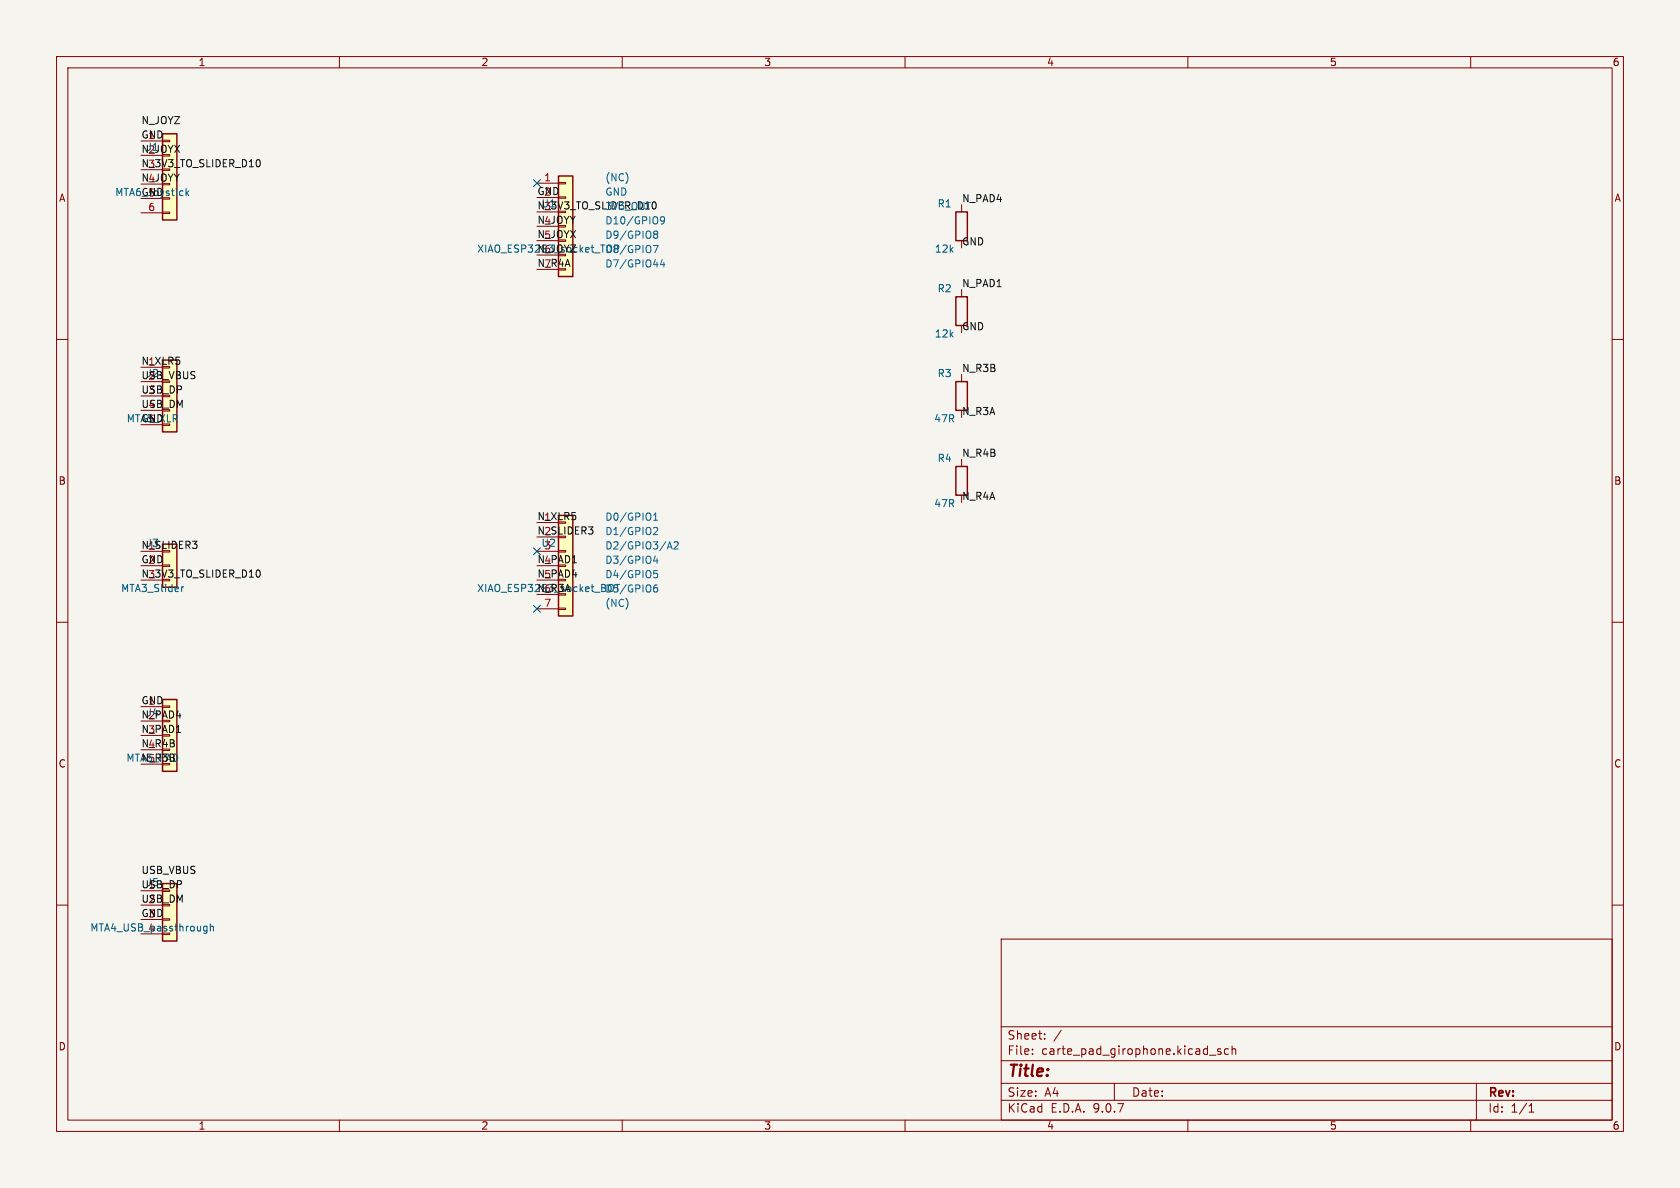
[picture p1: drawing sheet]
<svg xmlns="http://www.w3.org/2000/svg" width="297mm" height="210mm" viewBox="0 0 297 210" stroke-linecap="round" stroke-linejoin="round" font-family="sans-serif">
<path d="M0 0h297v210h-297z" fill="#f5f4ef" stroke="#f5f4ef" stroke-width=".18"/>
<g fill="none" stroke="#840000" stroke-width=".18">
<path d="M10 10h277v190h-277zM12 12h273v186h-273zM60 10v2M110 10v2M160 10v2M210 10v2M260 10v2M170 36.2v1.3M10 60h2M170 66.2v1.3M285 60h2M10 110h2"/>
<path d="M285 110h2M10 160h2M177 166h108v32h-108zM285 160h2M60 198v2M110 198v2M160 198v2M177 194.5h108M177 191.5h108M177 187.5h108M177 181.5h108M182.5 186.3v.1"/>
<path d="M182.5 185.5v.1M184.7 183.6v.1M184.7 182.8v.1M187.6 182.1l-1.3 2M197 191.5v3M210 198v2M213.8 186.5h1.2M215.8 185.5l-.3-.1-.3 .2 .1 .2 .5 .2v.3h-.6M217.2 185.5l-.5-.1-.2 .3v.4l.1 .2h.6M217.8 185.5l.2-.1 .4 .1 .1 .9M217.8 184.9v1.5M260 198v2"/>
<path d="M261 191.5v6.5M270.3 196.6h.9M270.3 195.5l.4-.4v1.5"/>
</g>
<path d="M169 37.5h2v5h-2zM169 67.5h2v5h-2z" fill="none" stroke="#840000" stroke-width=".25"/>
<path d="M28.7 96.2h2.6v7.6h-2.6z" fill="#ffffc2"/>
<path d="M28.7 96.2h2.6v7.6h-2.6z" fill="none" stroke="#840000" stroke-width=".25"/>
<path d="M24.9 97.5h3.8M28.7 99.9h1.3v.2h-1.3zM24.9 100h3.8M24.9 102.5h3.8" fill="none" stroke="#840000" stroke-width=".18"/>
<path d="M32.5 103.7l-.4 .3" fill="none" stroke="#006464" stroke-width=".18"/>
<path d="M28.7 63.7h2.6v12.7h-2.6z" fill="#ffffc2"/>
<path d="M28.7 63.7h2.6v12.7h-2.6z" fill="none" stroke="#840000" stroke-width=".25"/>
<path d="M24.9 64.9h3.8M24.9 67.5h3.8M24.9 70h3.8M24.9 72.5h3.8M24.9 75.1h3.8" fill="none" stroke="#840000" stroke-width=".18"/>
<path d="M28.7 156.2h2.6v10.1h-2.6z" fill="#ffffc2"/>
<path d="M28.7 156.2h2.6v10.1h-2.6z" fill="none" stroke="#840000" stroke-width=".25"/>
<path d="M24.9 157.5h3.8M24.9 160h3.8M24.9 162.5h3.8M24.9 165.1h3.8M28.7 162.4h1.3v.3h-1.3z" fill="none" stroke="#840000" stroke-width=".18"/>
<path d="M36.2 163.7l.4 .1M36.6 163.7v1.1l-.3 .2M36.6 164.5l-.4 .1M37.2 163.9l.2-.2 .3 .1v.8M37.2 163.3v1.3" fill="none" stroke="#006464" stroke-width=".18"/>
<path d="M28.7 23.6h2.6v15.3h-2.6z" fill="#ffffc2"/>
<path d="M28.7 23.6h2.6v15.3h-2.6zM169 82.5h2v5h-2z" fill="none" stroke="#840000" stroke-width=".25"/>
<path d="M24.9 24.9h3.8M24.9 27.5h3.8M24.9 30h3.8M24.9 32.5h3.8M24.9 35.1h3.8M24.9 37.6h3.8M28.7 24.8h1.3v.2h-1.3zM28.7 37.5h1.3v.2h-1.3zM170 81.2v1.3" fill="none" stroke="#840000" stroke-width=".18"/>
<path d="M32.9 33.3v1.3M33 34.1l.4 .5M33.4 33.7l-.5 .5" fill="none" stroke="#006464" stroke-width=".18"/>
<path d="M98.7 31.1h2.6v17.8h-2.6z" fill="#ffffc2"/>
<path d="M98.7 31.1h2.6v17.8h-2.6z" fill="none" stroke="#840000" stroke-width=".25"/>
<path d="M94.9 32.4h3.8M94.9 34.9h3.8M94.9 37.5h3.8M98.7 32.3h1.3v.2h-1.3zM98.7 34.8h1.3v.2h-1.3zM94.9 40h3.8M94.9 42.5h3.8M94.9 45.1h3.8M94.9 47.6h3.8" fill="none" stroke="#840000" stroke-width=".18"/>
<path d="M28.7 123.7h2.6v12.7h-2.6z" fill="#ffffc2"/>
<path d="M28.7 123.7h2.6v12.7h-2.6z" fill="none" stroke="#840000" stroke-width=".25"/>
<path d="M24.9 124.9h3.8M24.9 127.5h3.8M24.9 130h3.8M24.9 132.5h3.8M24.9 135.1h3.8M28.7 124.8h1.3v.2h-1.3z" fill="none" stroke="#840000" stroke-width=".18"/>
<path d="M98.7 91.1h2.6v17.8h-2.6z" fill="#ffffc2"/>
<path d="M169 52.5h2v5h-2zM98.7 91.1h2.6v17.8h-2.6z" fill="none" stroke="#840000" stroke-width=".25"/>
<path d="M170 51.2v1.3M94.9 92.4h3.8M94.9 94.9h3.8M94.9 97.5h3.8M98.7 97.3h1.3v.3h-1.3zM94.9 100h3.8M94.9 102.5h3.8M94.9 105.1h3.8M94.9 107.6h3.8M98.7 107.5h1.3v.2h-1.3z" fill="none" stroke="#840000" stroke-width=".18"/>
<path d="M45.9 28.3l.1 .4-.1 .7M115.9 35.8l.1 .4-.1 .6M45.9 100.9l.1 .3-.1 .7" fill="none" stroke="#0f0f0f" stroke-width=".18"/>
<path d="M94.3 31.8l1.2 1.2M95.5 31.8l-1.2 1.2M94.3 96.9l1.2 1.2M95.5 96.9l-1.2 1.2M94.3 107l1.2 1.2M95.5 107l-1.2 1.2" fill="none" stroke="#000084" stroke-width=".18"/>
<g fill="none" stroke="#005ab4" stroke-width=".18">
<path d="M117.5 38.9l-.3 .2h-.2l-.2-.2 .1-.5 .3-.1 .2 .1a.84 .84 0 0 1-.3 1.2h-.2M115.5 43.4h.8l-.5 1.3M115.6 41l.2-.1h.4l.1 .3-.3 .2M115.6 41.3l.2 .1M115.8 41.4h.2M115.8 41.4l-.2 .1M116 41.4l.3 .2-.1 .4-.2 .1-.4-.1M117.1 45.9l-.3 .9h.7M117.4 46.4v.8M115.5 92h.8M115.5 91.1l.4-.4v1.3M115.6 93.3l.4-.1 .3 .4-.8 .9h.8"/>
<path d="M115.8 98.3l-.3 .9h.8M116.2 98.7v.9M118 97l.4-1.2 .4 1.2M118.1 96.7h.6M119.2 95.9l.5-.1 .2 .3-.8 .9h.8M115.6 101.4l.4-.1 .3 .3-.1 .5h-.6M115.6 104l.4-.1 .3 .2-.1 .5-.4 .1-.2-.2M115.6 100.9h.6M116.2 103.4l-.4 .1-.2 .2"/>
</g>
<text font-size="2.8" fill="#840000" x="178" y="190.9">Title:</text>
<g font-size="2.1" fill="#840000">
<text x="178" y="184">Sheet:</text>
<text x="178" y="186.7">File:</text>
<text x="184.1" y="186.7">carte_pad_girophone.kicad_sch</text>
<text x="178" y="196.9">KiCad</text>
<text x="178" y="194.1">Size:</text>
<text x="184.7" y="194.1">A4</text>
<text x="185.7" y="196.9">E.D.A.</text>
<text x="193.3" y="196.9">9.0.7</text>
<text x="200" y="194.1">Date:</text>
<text x="263" y="194.3">Rev:</text>
<text x="263" y="196.9">Id:</text>
<text x="267.1" y="196.9">1/1</text>
</g>
<g font-size="1.8" fill="#840000">
<text x="35" y="11.9">1</text>
<text x="85" y="11.9">2</text>
<text x="135" y="11.9">3</text>
<text x="185" y="11.9">4</text>
<text x="235" y="11.9">5</text>
<text x="285" y="11.9">6</text>
<text x="10.3" y="35.9">A</text>
<text x="285.3" y="35.9">A</text>
<text x="10.3" y="85.9">B</text>
<text x="285.3" y="85.9">B</text>
<text x="10.3" y="135.9">C</text>
<text x="285.3" y="135.9">C</text>
<text x="10.3" y="185.9">D</text>
<text x="285.3" y="185.9">D</text>
<text x="35" y="199.9">1</text>
<text x="85" y="199.9">2</text>
<text x="135" y="199.9">3</text>
<text x="185" y="199.9">4</text>
<text x="235" y="199.9">5</text>
<text x="285" y="199.9">6</text>
</g>
<g font-size="1.8" fill="#0f0f0f">
<text x="24.9" y="22">N_JOYZ</text>
<text x="24.9" y="29.7">N_3V3_TO_SLIDER_D10</text>
<text x="24.9" y="27.1">N_JOYX</text>
<text x="24.9" y="24.6">GND</text>
<text x="25.8" y="26.9">J1</text>
<text x="26.1" y="24.7">1</text>
<text x="26.1" y="27.2">2</text>
<text x="26.1" y="29.7">3</text>
<text x="24.9" y="34.7">GND</text>
<text x="24.9" y="32.2">N_JOYY</text>
<text x="26.1" y="32.3">4</text>
<text x="26.1" y="34.8">5</text>
<text x="94.9" y="34.6">GND</text>
<text x="96.1" y="34.7">2</text>
<text x="170" y="35.8">N_PAD4</text>
<text x="94.9" y="37.1">N_3V3_TO_SLIDER_D10</text>
<text x="94.9" y="39.7">N_JOYY</text>
<text x="95.6" y="36.9">U1</text>
<text x="96.1" y="37.2">3</text>
<text x="96.1" y="39.7">4</text>
<text x="94.9" y="42.2">N_JOYX</text>
<text x="94.9" y="44.7">N_JOYZ</text>
<text x="94.9" y="47.3">N_R4A</text>
<text x="96.1" y="42.3">5</text>
<text x="96.1" y="44.8">6</text>
<text x="96.1" y="47.4">7</text>
<text x="170" y="43.5">GND</text>
<text x="170" y="50.8">N_PAD1</text>
<text x="170" y="58.5">GND</text>
<text x="24.9" y="64.6">N_XLR5</text>
<text x="26.1" y="64.7">1</text>
<text x="170" y="65.8">N_R3B</text>
<text x="24.9" y="67.1">USB_VBUS</text>
<text x="24.9" y="69.7">USB_DP</text>
<text x="25.8" y="66.9">J2</text>
<text x="26.1" y="67.2">2</text>
<text x="26.1" y="69.7">3</text>
<text x="24.9" y="74.7">GND</text>
<text x="24.9" y="72.2">USB_DM</text>
<text x="26.1" y="72.3">4</text>
<text x="26.1" y="74.8">5</text>
<text x="170" y="73.5">N_R3A</text>
<text x="170" y="80.8">N_R4B</text>
<text x="170" y="88.5">N_R4A</text>
<text x="94.9" y="92">N_XLR5</text>
<text x="94.9" y="94.6">N_SLIDER3</text>
<text x="96.1" y="92.1">1</text>
<text x="96.1" y="94.7">2</text>
<text x="24.9" y="99.7">GND</text>
<text x="24.9" y="97.1">N_SLIDER3</text>
<text x="25.8" y="96.9">J3</text>
<text x="26.1" y="97.2">1</text>
<text x="26.1" y="99.7">2</text>
<text x="94.9" y="99.7">N_PAD1</text>
<text x="96.1" y="99.7">4</text>
<text x="24.9" y="102.2">N_3V3_TO_SLIDER_D10</text>
<text x="26.1" y="102.3">3</text>
<text x="94.9" y="104.7">N_R3A</text>
<text x="94.9" y="102.2">N_PAD4</text>
<text x="96.1" y="102.3">5</text>
<text x="96.1" y="104.8">6</text>
<text x="24.9" y="124.6">GND</text>
<text x="26.1" y="124.7">1</text>
<text x="24.9" y="127.1">N_PAD4</text>
<text x="24.9" y="129.7">N_PAD1</text>
<text x="25.8" y="126.9">J4</text>
<text x="26.1" y="127.2">2</text>
<text x="26.1" y="129.7">3</text>
<text x="24.9" y="132.2">N_R4B</text>
<text x="24.9" y="134.7">N_R3B</text>
<text x="26.1" y="132.3">4</text>
<text x="26.1" y="134.8">5</text>
<text x="24.9" y="154.6">USB_VBUS</text>
<text x="24.9" y="159.7">USB_DM</text>
<text x="24.9" y="157.1">USB_DP</text>
<text x="25.8" y="156.9">J5</text>
<text x="26.1" y="157.2">1</text>
<text x="26.1" y="159.7">2</text>
<text x="24.9" y="162.2">GND</text>
<text x="26.1" y="162.3">3</text>
</g>
<g font-size="1.8" fill="#006464">
<text x="20.3" y="34.9">MTA6_Joystick</text>
<text x="165.7" y="36.9">R1</text>
<text x="84.3" y="44.9">XIAO_ESP32S3_socket_TOP</text>
<text x="165.2" y="44.9">12k</text>
<text x="165.7" y="51.9">R2</text>
<text x="165.2" y="59.9">12k</text>
<text x="165.7" y="66.9">R3</text>
<text x="22.3" y="74.9">MTA5_XLR</text>
<text x="165.1" y="74.9">47R</text>
<text x="165.7" y="81.9">R4</text>
<text x="165.1" y="89.9">47R</text>
<text x="95.6" y="96.9">U2</text>
<text x="96.1" y="97.2">3</text>
<text x="21.3" y="104.9">MTA3_Slider</text>
<text x="84.3" y="104.9">XIAO_ESP32S3_socket_BOT</text>
<text x="22.2" y="134.9">MTA5_PAD</text>
<text x="15.9" y="164.9">MTA4_USB_passthrough</text>
<text x="26.1" y="164.8">4</text>
</g>
<g font-size="1.8" fill="#a90000">
<text x="96.1" y="32.1">1</text>
<text x="26.1" y="37.4">6</text>
<text x="96.1" y="107.4">7</text>
</g>
<g font-size="1.8" fill="#005ab4">
<text x="106.9" y="32.1">(NC)</text>
<text x="106.9" y="34.7">GND</text>
<text x="106.9" y="37.2">3V3_OUT</text>
<text x="106.9" y="39.8">D10/GPIO9</text>
<text x="106.9" y="42.3">D9/GPIO8</text>
<text x="106.9" y="44.8">D8/GPIO7</text>
<text x="106.9" y="47.4">D7/GPIO44</text>
<text x="106.9" y="92.1">D0/GPIO1</text>
<text x="106.9" y="94.7">D1/GPIO2</text>
<text x="106.9" y="97.2">D2/GPIO3/A2</text>
<text x="106.9" y="99.8">D3/GPIO4</text>
<text x="106.9" y="102.3">D4/GPIO5</text>
<text x="106.9" y="104.8">D5/GPIO6</text>
<text x="106.9" y="107.4">(NC)</text>
</g>
</svg>
